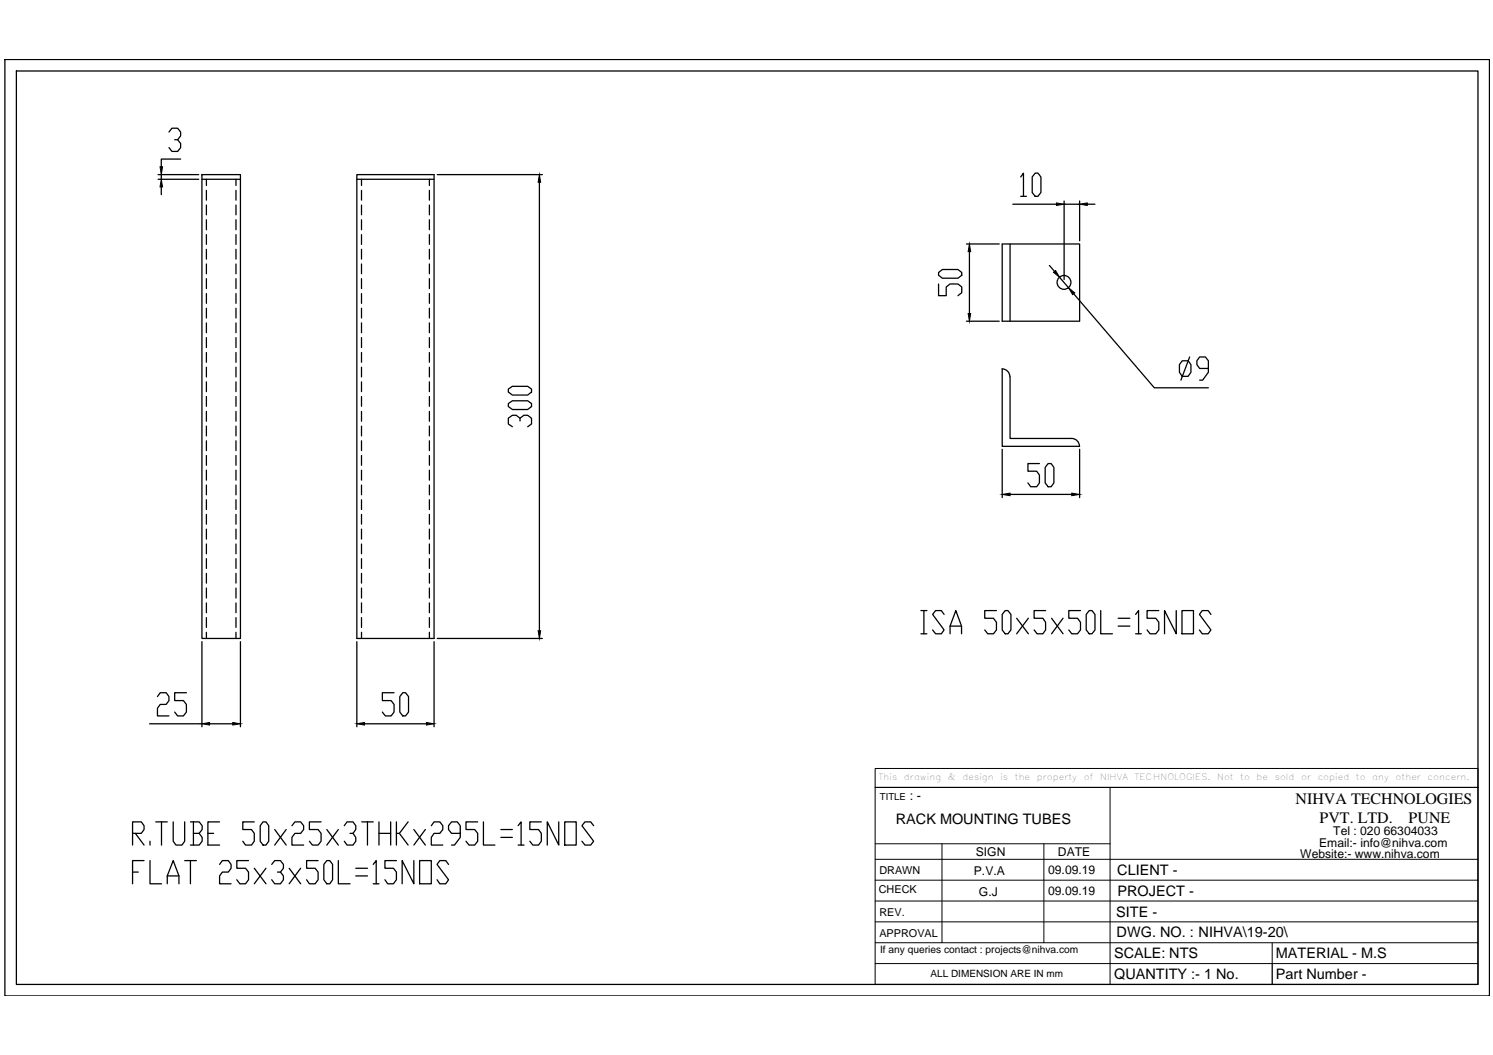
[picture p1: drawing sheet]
<svg xmlns="http://www.w3.org/2000/svg" width="297mm" height="210mm" viewBox="0 0 297 210" stroke-linecap="round" stroke-linejoin="round" font-family="sans-serif">
<!-- layer: 0 -->
<g fill="none" stroke="#000" stroke-width=".25">
<path d="M1 11.8h295.3v186.3h-295.3zM3.3 14.1h290.7v181.8h-290.7zM31.5 35.7h8M31.5 34.7h8M32.1 34.7v1M32.1 37.2v1.5M33.6 26.3l.6-.8h1.1l.6 .8v.7l-.6 .8h-.5M35.3 27.8l.6 .8v.8l-.6 .7h-1.1l-.6-.7M35.9 31.7h-3.8v1.5M40.2 34.7h7.6v92.3h-7.6zM40.2 35.7h7.6M41.1 35.7v1.2"/>
<path d="M41.1 37.9v1.9M46.9 35.7v1.2M46.9 37.9v1.9M71 34.7h15.4v92.3h-15.4zM71 35.7h15.4M71.9 35.7v1.2M71.9 37.9v1.9M85.4 35.7v1.2M85.4 37.9v1.9M87 34.7h20.9M107.3 36.3v89.2M203.1 35.2l.5-.8v4.7"/>
<path d="M203.1 39.1h1.1M206 34.4h.5l.6 .8v3.1l-.6 .8h-.5l-.6-.8v-3.1zM211.7 40v15.6M214.8 40v7.9M41.1 40.8v1.9M41.1 43.7v2M41.1 46.7v1.9M41.1 49.6v1.9M41.1 52.5v2M41.1 55.4v2M41.1 58.4v2M46.9 40.8v1.9"/>
<path d="M46.9 43.7v2M46.9 46.7v1.9M46.9 49.6v1.9M46.9 52.5v2M46.9 55.4v2M46.9 58.4v2M71.9 40.8v1.9M71.9 43.7v2M71.9 46.7v1.9M71.9 49.6v1.9M71.9 52.5v2M71.9 55.4v2"/>
<path d="M71.9 58.4v2M85.4 40.8v1.9M85.4 43.7v2M85.4 46.7v1.9M85.4 49.6v1.9M85.4 52.5v2M85.4 55.4v2M85.4 58.4v2M186.7 56.5v2.3h1.6v-1.7l.7-.6h1.6l.7 .6v1.1l-.7 .6M186.7 54.2l.8-.6h3.1l.7 .6v.6l-.7 .6h-3.1l-.8-.6zM192.3 48.5h6.5M192.9 50.1v12.3"/>
<path d="M199.4 48.5h15.4v15.4h-15.4v-15.3M201 48.6v15.3M201.5 40.6h8.7M208.8 52.8l1 1.2M210.8 55.2l1.8 2.1M211.7 40.6h3.1M213.6 58.4l16.1 18.8h10.7M216.3 40.6h1.5M41.1 61.3v2M41.1 64.2v2M41.1 67.2v2M41.1 70.1v2"/>
<path d="M41.1 73.1v1.9M41.1 76v1.9M41.1 78.9v1.9M46.9 61.3v2M46.9 64.2v2M46.9 67.2v2M46.9 70.1v2M46.9 73.1v1.9M46.9 76v1.9M46.9 78.9v1.9M71.9 61.3v2M71.9 64.2v2"/>
<path d="M71.9 67.2v2M71.9 70.1v2M71.9 73.1v1.9M71.9 76v1.9M71.9 78.9v1.9M85.4 61.3v2M85.4 64.2v2M85.4 67.2v2M85.4 70.1v2M85.4 73.1v1.9M85.4 76v1.9M85.4 78.9v1.9"/>
<path d="M101.1 77.4l.8-.5h3.1l.7 .5v.6l-.7 .6h-3.1l-.8-.6zM192.3 63.9h6.5M199.4 73.4a1.54 1.54 0 0 1 1.5 1.5M199.4 73.4v15.4h15.4M201 75v12.2h12.2a1.54 1.54 0 0 1 1.6 1.6M235.2 71.8h1.2l.5 .7v1.6l-.5 .8h-1.2l-.5-.8v-1.6zM236.7 71l-1.7 4.6M240.4 73.3h-1.7l-.6-.8v-.7l.6-.8h1.1l.6 .8v2.3l-1.1 1.5h-.6M41.1 81.9v1.9M41.1 84.8v1.9M41.1 87.7v1.9M41.1 90.6v2"/>
<path d="M41.1 93.5v2M41.1 96.5v2M41.1 99.4v2M46.9 81.9v1.9M46.9 84.8v1.9M46.9 87.7v1.9M46.9 90.6v2M46.9 93.5v2M46.9 96.5v2M46.9 99.4v2M71.9 81.9v1.9M71.9 84.8v1.9"/>
<path d="M71.9 87.7v1.9M71.9 90.6v2M71.9 93.5v2M71.9 96.5v2M71.9 99.4v2M85.4 81.9v1.9M85.4 84.8v1.9M85.4 87.7v1.9M85.4 90.6v2M85.4 93.5v2M85.4 96.5v2M85.4 99.4v2"/>
<path d="M101.1 80.3l.8-.6h3.1l.7 .6v.6l-.7 .6h-3.1l-.8-.6zM103.5 83.8v-.6l-.8-.6h-.8l-.8 .6v1.2l.8 .5M103.5 83.2l.7-.6h.8l.7 .6v1.2l-.7 .5M199.4 89.4v9.6M201 98.4h12.2M206.8 92.2h-2.3v1.6h1.7l.6 .7v1.6l-.6 .7h-1.1l-.6-.7M208.5 92.2h.6l.6 .8v3.1l-.6 .7h-.6l-.6-.7v-3.1zM214.8 89.4v9.6M41.1 102.3v2M41.1 105.3v2M41.1 108.2v2M41.1 111.2v1.9"/>
<path d="M41.1 114.1v1.9M41.1 117v2M41.1 120v1.9M46.9 102.3v2M46.9 105.3v2M46.9 108.2v2M46.9 111.2v1.9M46.9 114.1v1.9M46.9 117v2M46.9 120v1.9M71.9 102.3v2M71.9 105.3v2"/>
<path d="M71.9 108.2v2M71.9 111.2v1.9M71.9 114.1v1.9M71.9 117v2M71.9 120v1.9M85.4 102.3v2M85.4 105.3v2M85.4 108.2v2M85.4 111.2v1.9M85.4 114.1v1.9M85.4 117v2M85.4 120v1.9"/>
<path d="M31.3 138.6l.6-.8h1.2l.5 .8v.8l-.5 .8h-1.2l-.6 .7v1.5h2.3M37.1 137.8h-2.3v1.6h1.7l.6 .8v1.5l-.6 .7h-1.2l-.5-.7M40.2 127.7v16.9M41.1 122.9v1.9M41.1 125.8v1.2M46.9 122.9v1.9M46.9 125.8v1.2M47.8 127.7v16.9M71 127.7v16.9M71.9 122.9v1.9M71.9 125.8v1.2M78.4 137.8h-2.3v1.6h1.7l.6 .8v1.5l-.6 .7h-1.1l-.6-.7"/>
<path d="M80.1 137.8h.6l.6 .8v3.1l-.6 .7h-.6l-.6-.7v-3.1zM85.4 122.9v1.9M85.4 125.8v1.2M86.4 127.7v16.9M87 127h20.9M183.2 121.5h1.2M183.2 126.1h1.2M183.8 121.5v4.6M187.8 122.2l-.5-.7h-1.2l-.6 .7 2.3 3.1-.5 .8h-1.2l-.6-.8M189 126.1v-1.5l1.2-3.1 1.1 3.1v1.5M189 124.6h2.3M198.2 121.5h-2.3v1.5h1.8l.5 .8v1.5l-.5 .8h-1.2l-.6-.8"/>
<path d="M200 121.5h.5l.6 .7v3.1l-.6 .8h-.5l-.6-.8v-3.1zM202.3 123l2.3 3.1M204.6 123l-2.3 3.1M208 121.5h-2.3v1.5h1.8l.5 .8v1.5l-.5 .8h-1.2l-.6-.8M209.2 123l2.3 3.1M211.5 123l-2.3 3.1M215 121.5h-2.4v1.5h1.8l.6 .8v1.5l-.6 .8h-1.2l-.6-.8M216.7 121.5h.6l.5 .7v3.1l-.5 .8h-.6l-.6-.8v-3.1zM219 121.5v4.6h2.3M222.5 124.6h2.3M222.5 123h2.3M225.9 122.2l.6-.7v4.6"/>
<path d="M225.9 126.1h1.2M230.5 121.5h-2.3v1.5h1.8l.5 .8v1.5l-.5 .8h-1.2l-.6-.8M234 121.5v4.6l-2.3-4.6v4.6M235.2 121.5h2.2v4.6h-2.2zM240.9 122.2l-.5-.7h-1.2l-.6 .7 2.3 3.1-.5 .8h-1.2l-.6-.8M29.8 144h10.4M41.7 144h4.6M72.5 144h12.3M26.4 165.8h1.7l.6-.8v-.7l-.6-.8h-1.7v4.6M26.4 173.5h1.1M26.9 165.8l1.8 2.3M28.7 171.2h-2.3v4.6"/>
<path d="M29.8 171.2v4.6h2.3M29.8 167.4v.7M31 163.5h2.3M32.1 163.5v4.6M33.3 175.8v-1.5l1.2-3.1 1.1 3.1v1.5M33.3 174.3h2.3M34.5 163.5v3.9l.5 .7h1.2l.5-.7v-3.9M36.7 171.2h2.4M37.9 163.5h1.7l.6 .8v.7l-.6 .8M37.9 171.2v4.6M38.5 165.8h1.1l.6 .8v.8l-.6 .7h-1.7M38.5 163.5v4.6"/>
<path d="M41.4 165.8h1.1M43.7 163.5h-2.3v4.6h2.3M43.7 172l.5-.8h1.2l.6 .8v.7l-.6 .8h-1.2l-.5 .8v1.5h2.3M49.4 171.2h-2.3v1.5h1.8l.5 .8v1.5l-.5 .8h-1.2l-.6-.8M50.6 163.5h-2.3v1.5h1.7l.6 .8v1.6l-.6 .7h-1.1l-.6-.7M50.6 172.7l2.3 3.1M52.3 163.5h.6l.6 .8v3.1l-.6 .7h-.6l-.5-.7v-3.1zM52.9 172.7l-2.3 3.1M54.1 172l.6-.8h1.1l.6 .8v.7l-.6 .8h-.6M54.7 165l2.2 3.1M55.8 173.5l.6 .8v.7l-.6 .8h-1.1l-.6-.8M56.9 165l-2.2 3.1"/>
<path d="M57.5 172.7l2.3 3.1M58.1 164.3l.6-.8h1.1l.6 .8v.7l-.6 .8h-1.1l-.6 .8v1.5h2.3M59.8 172.7l-2.3 3.1M63.3 171.2h-2.3v1.5h1.7l.6 .8v1.5l-.6 .8h-1.1l-.6-.8M63.9 163.5h-2.3v1.5h1.7l.6 .8v1.6l-.6 .7h-1.2l-.5-.7M65 171.2h.6l.6 .8v3l-.6 .8h-.6l-.6-.8v-3zM65 165l2.3 3.1M67.3 171.2v4.6h2.3M67.3 165l-2.3 3.1M68.5 164.3l.5-.8h1.2l.6 .8v.7l-.6 .8h-.6M70.2 165.8l.6 .8v.8l-.6 .7h-1.2l-.5-.7M70.8 174.3h2.3"/>
<path d="M70.8 172.7h2.3M72 163.5h2.3M73.1 163.5v4.6M74.3 172l.5-.8v4.6M74.3 175.8h1.1M75.4 165.8h2.3M75.4 163.5v4.6M77.7 163.5v4.6M78.9 171.2h-2.3v1.5h1.7l.6 .8v1.5l-.6 .8h-1.2l-.5-.8M78.9 163.5v4.6M79.5 165.8l1.7 2.3M81.2 163.5l-1.7 2.3h-.6"/>
<path d="M82.3 171.2v4.6l-2.3-4.6v4.6M82.3 165l2.3 3.1M83.5 171.2h2.3v4.6h-2.3zM84.6 165l-2.3 3.1M85.8 164.3l.6-.8h1.1l.6 .8v.7l-.6 .8h-1.1l-.6 .8v1.5h2.3M89.2 172l-.5-.8h-1.2l-.5 .8 2.2 3-.5 .8h-1.2l-.5-.8M91.6 165.8h-1.8l-.6-.8v-.7l.6-.8h1.2l.6 .8v2.3l-1.2 1.5h-.6M95 163.5h-2.3v1.5h1.7l.6 .8v1.6l-.6 .7h-1.1l-.6-.7M96.2 163.5v4.6h2.3M99.7 165h2.2M99.7 166.6h2.2M103.1 164.3l.6-.8v4.6"/>
<path d="M103.1 168.1h1.2M107.7 163.5h-2.3v1.5h1.7l.6 .8v1.6l-.6 .7h-1.1l-.6-.7M111.2 163.5v4.6l-2.3-4.6v4.6M112.4 163.5h2.2v4.6h-2.2zM118.1 164.3l-.6-.8h-1.1l-.6 .8 2.3 3.1-.6 .7h-1.1l-.6-.7M253.1 191.7v4.2"/>
<circle cx="211.7" cy="56.2" r="1.38"/>
</g>
<g fill="#000" stroke="#000" stroke-width=".2">
<path d="M32.1 35.7l.2 1.5h-.5zM31.8 33.2h.5l-.2 1.5zM107.3 34.7l.3 1.6h-.5zM192.9 48.5l.2 1.6h-.5zM209.6 54.2l.4-.4 .8 1.4zM210.2 40.4l1.5 .2-1.5 .3zM212.6 57.3l1.2 1-.4 .3zM214.8 40.6l1.5-.2v.5zM192.6 62.4h.5l-.2 1.5zM199.4 98.4l1.6-.3v.5zM213.2 98.1l1.6 .3-1.6 .2zM107.1 125.5h.5l-.3 1.5z"/>
<path d="M40.2 144l1.5-.3v.6zM46.3 143.7l1.5 .3-1.5 .3zM71 144l1.5-.3v.6zM84.8 143.7l1.6 .3-1.6 .3z"/>
</g>
<path d="M174.1 152.9h119.9v43h-119.9v-39.2h119.9h-119.9zM220.9 156.7v39.2M174.1 179.3h119.9M174.1 175.1h119.9M174.1 171h119.9M174.1 167.9h46.8M187.4 167.9v19.7M207.7 167.9v19.7M174.1 183.4h119.9M174.1 187.6h119.9M174.1 191.7h119.9M253.1 187.6v4.1" fill="none" stroke="#000" stroke-width=".2"/>
<g font-size="3.2">
<text x="257.8" y="160">NIHVA TECHNOLOGIES</text>
<text x="262.5" y="163.6">PVT. LTD.</text>
<text x="280.3" y="163.6">PUNE</text>
</g>
<g font-size="2.9">
<text x="178.2" y="163.9">RACK MOUNTING TUBES</text>
<text x="222.3" y="174.1">CLIENT -</text>
<text x="222.3" y="178.2">PROJECT -</text>
<text x="222.1" y="182.4">SITE -</text>
<text x="221.7" y="190.7">SCALE: NTS</text>
<text x="222.2" y="186.5">DWG. NO. : NIHVA\19-20\</text>
<text x="253.8" y="190.7">MATERIAL - M.S</text>
<text x="221.7" y="194.8">QUANTITY :- 1 No.</text>
<text x="253.8" y="194.8">Part Number -</text>
</g>
<text font-size="2.5" x="181" y="159.1">: -</text>
<g font-size="2.4">
<text x="265.3" y="166.1">Tel : 020 66304033</text>
<text x="194.1" y="170.4">SIGN</text>
<text x="208.5" y="173.9">09.09.19</text>
<text x="210.5" y="170.3">DATE</text>
<text x="258.7" y="170.8">Website:- www.nihva.com</text>
<text x="262.5" y="168.5">Email:- info@nihva.com</text>
<text x="193.8" y="174">P.V.A</text>
<text x="194.8" y="178.2">G.J</text>
<text x="208.5" y="178.1">09.09.19</text>
</g>
<g font-size="2.2">
<text x="175" y="174">DRAWN</text>
<text x="174.8" y="177.6">CHECK</text>
<text x="175" y="182.3">REV.</text>
<text x="175" y="186.4">APPROVAL</text>
</g>
<g font-size="2">
<text x="175.1" y="189.7">If any queries contact : projects@nihva.com</text>
<text x="185.1" y="194.4">ALL DIMENSION ARE IN mm</text>
</g>
<text font-size="1.9" x="175" y="159.1">TITLE</text>
<g font-size="1.7">
<text x="174.8" y="155.2">This</text>
<text x="179.9" y="155.2">drawing</text>
<text x="188.6" y="155.2">&amp;</text>
<text x="191.5" y="155.2">design</text>
<text x="199" y="155.2">is</text>
<text x="201.9" y="155.2">the</text>
<text x="206.3" y="155.2">property</text>
<text x="215.6" y="155.2">of</text>
<text x="218.9" y="155.2">NIHVA</text>
<text x="225.7" y="155.2">TECHNOLOGIES.</text>
<text x="242.2" y="155.2">Not</text>
<text x="246.8" y="155.2">to</text>
<text x="250" y="155.2">be</text>
<text x="253.6" y="155.2">sold</text>
<text x="258.9" y="155.2">or</text>
<text x="262.2" y="155.2">copied</text>
<text x="269.8" y="155.2">to</text>
<text x="273" y="155.2">any</text>
<text x="277.7" y="155.2">other</text>
<text x="284" y="155.2">concern.</text>
</g>
</svg>
